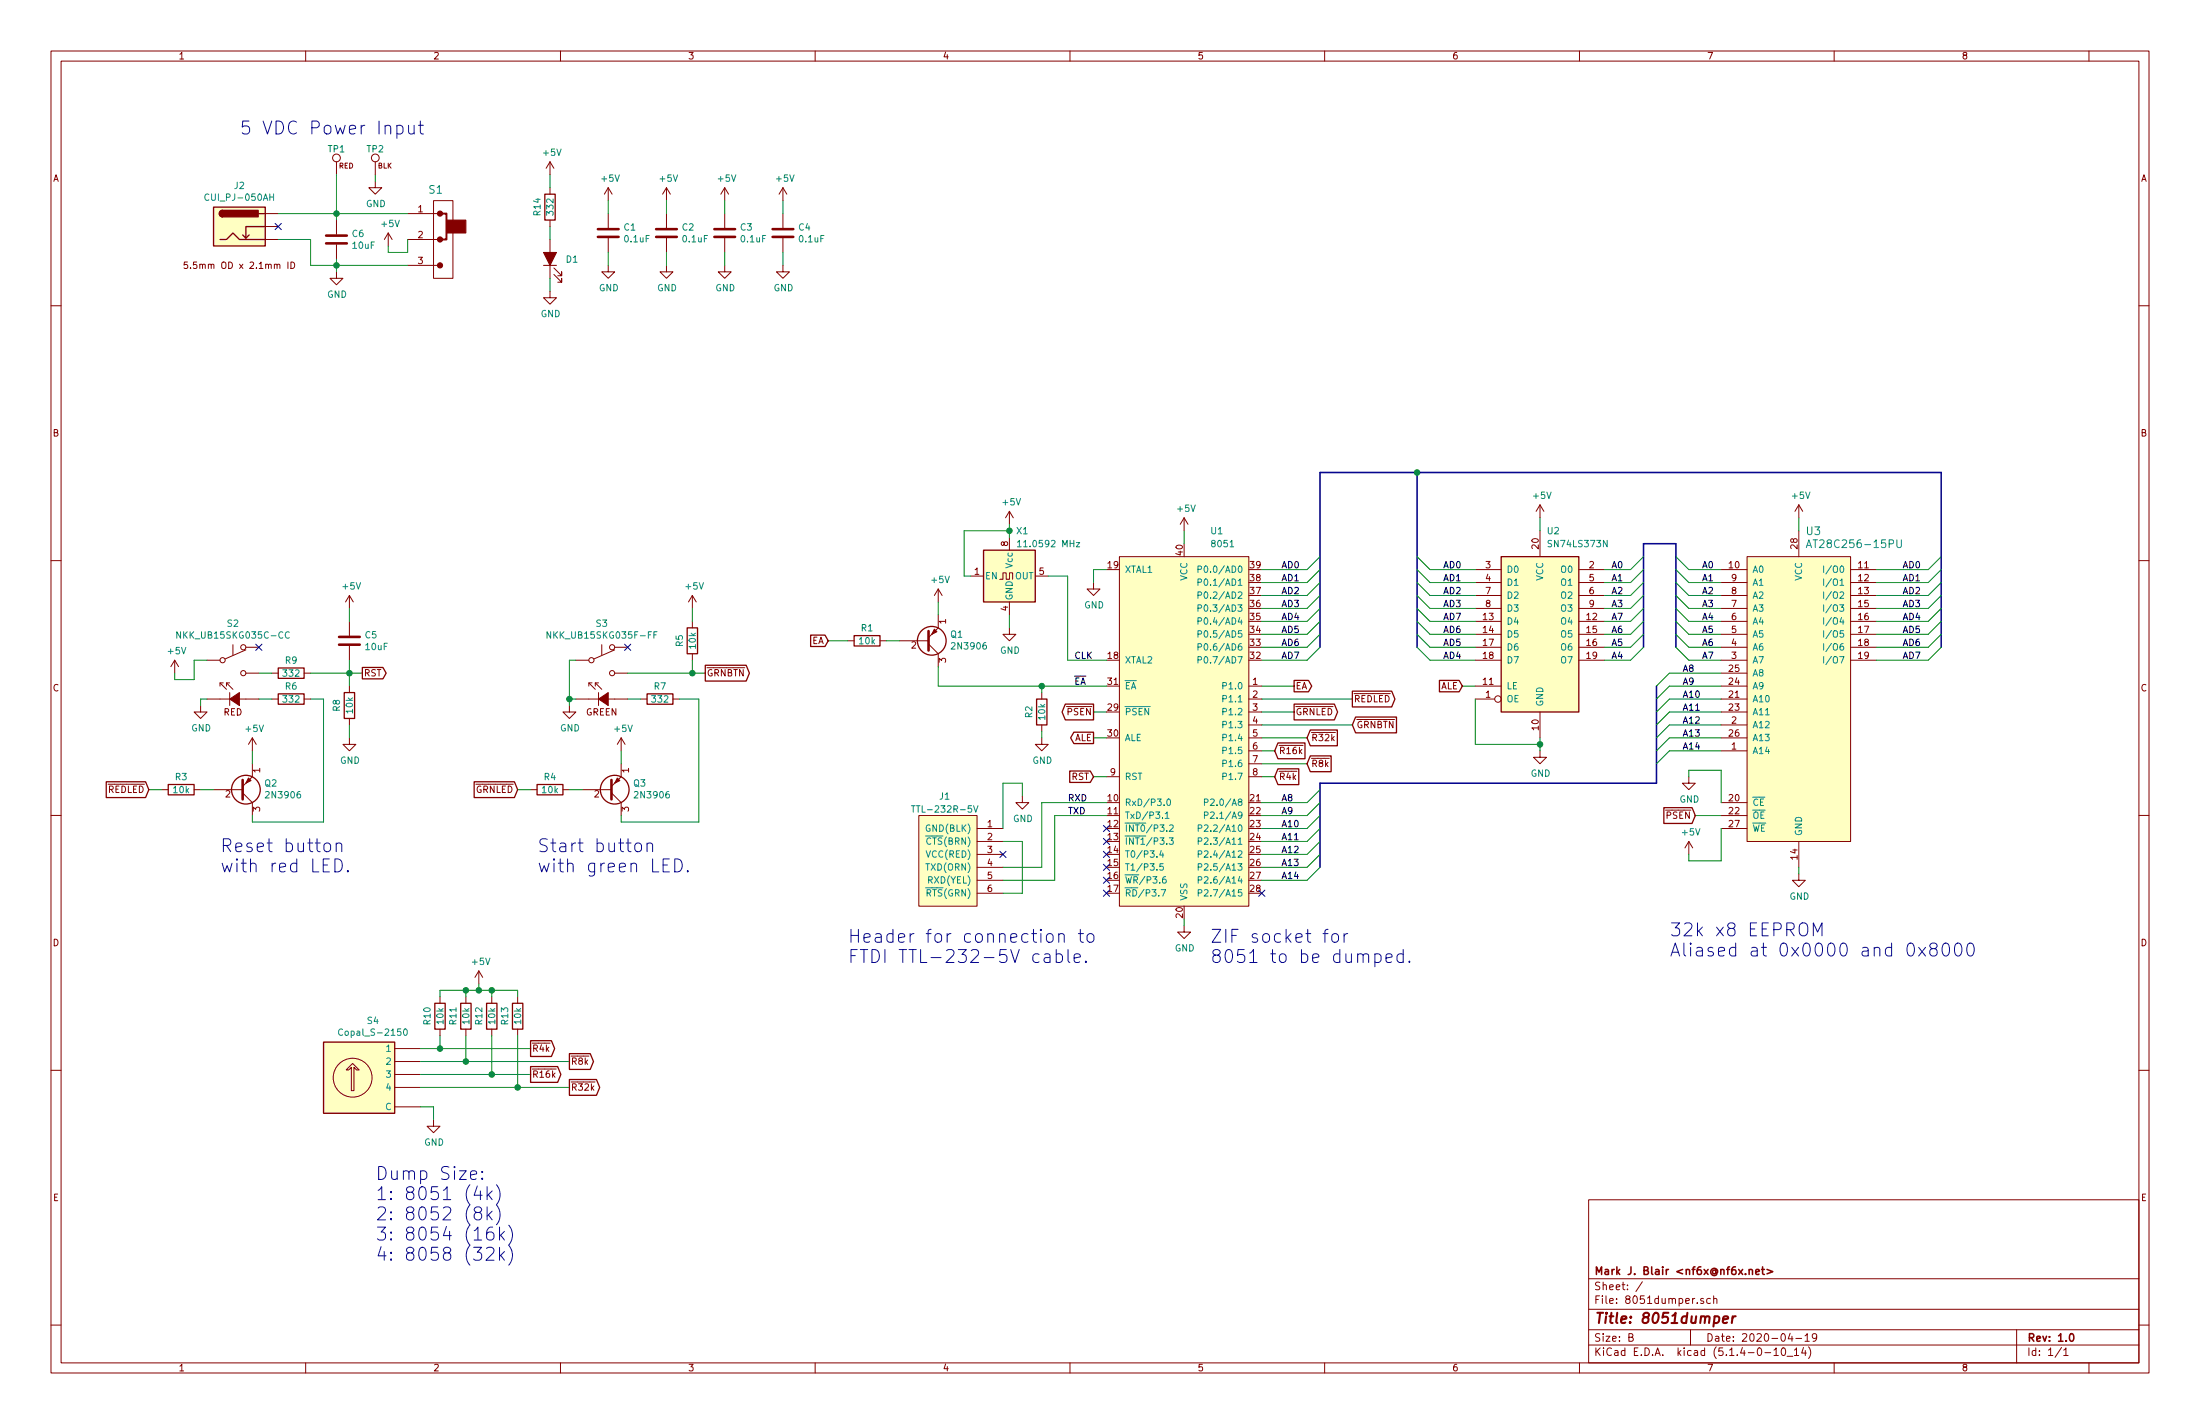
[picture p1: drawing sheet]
EESchema Schematic File Version 4
LIBS:8051dumper-cache
EELAYER 30 0
EELAYER END
$Descr B 17000 11000
encoding utf-8
Sheet 1 1
Title "8051dumper"
Date "2020-04-19"
Rev "1.0"
Comp "Mark J. Blair <nf6x@nf6x.net>"
Comment1 ""
Comment2 ""
Comment3 ""
Comment4 ""
$EndDescr
$Comp
L MCU_8051:8051 U1
U 1 1
P 9150 5650
F 0 "U1" H 9350 7200 50  0000 L CNN
F 1 "8051" H 9350 7100 50  0000 L CNN
F 2 "Package_DIP:DIP-40_W15.24mm_ZIF_Socket_Aries_40-6554-10" H 9200 4250 50  0001 L CNN
F 3 "" H 9750 6000 50  0001 C CNN
F 4 "Aries:40-6554-10" H 9200 4150 50  0001 L CNN "MPN"
F 5 "TBD" H 9200 4050 50  0001 L CNN "IPN"
	1    9150 5650
	1    0    0    -1  
$EndComp
$Comp
L Logic:SN74LS373N U2
U 1 1
P 11900 4900
F 0 "U2" H 11950 5700 50  0000 L CNN
F 1 "SN74LS373N" H 11950 5600 50  0000 L CNN
F 2 "Package_DIP:DIP-20_W7.62mm" H 11950 4250 50  0001 L CNN
F 3 "http://www.ti.com/lit/gpn/sn74LS373" H 11900 4900 50  0001 C CNN
F 4 "TI:SN74LS373N" H 11950 4150 50  0001 L CNN "MPN"
F 5 "TBD" H 11950 4050 50  0001 L CNN "IPN"
	1    11900 4900
	1    0    0    -1  
$EndComp
$Comp
L Oscillator:CXO_DIP8 X1
U 1 1
P 7800 4450
F 0 "X1" H 7850 4800 50  0000 L CNN
F 1 "11.0592 MHz" H 7850 4700 50  0000 L CNN
F 2 "Oscillator:Oscillator_DIP-8" H 8250 4100 50  0001 C CNN
F 3 "http://www.ecsxtal.com/store/pdf/ecs-2200x.pdf" H 7700 4450 50  0001 C CNN
F 4 "ECS:ECS-2200BX-110.5" H 8100 4300 50  0001 C CNN "MPN"
F 5 "TBD" H 8250 4300 50  0001 C CNN "IPN"
	1    7800 4450
	1    0    0    -1  
$EndComp
$Comp
L Memory_EEPROM:AT28C256-15PU U3
U 1 1
P 13300 4400
F 0 "U3" H 13950 4700 60  0000 L CNN
F 1 "AT28C256-15PU" H 13950 4600 60  0000 L CNN
F 2 "Package_DIP:DIP-28_W15.24mm_Socket" H 14000 1850 60  0001 L CNN
F 3 "" H 13300 4400 60  0000 C CNN
F 4 "Microchip:AT28C256-15PU" H 14000 2050 60  0001 L CNN "MPN"
F 5 "TBD" H 14000 1950 60  0001 L CNN "IPN"
	1    13300 4400
	1    0    0    -1  
$EndComp
$Comp
L TestPoint:TestPoint_Mini_Red TP1
U 1 1
P 2600 1350
F 0 "TP1" H 2600 1550 50  0000 C CNN
F 1 "TestPoint_Mini_Red" H 2600 1650 50  0001 C CNN
F 2 "TestPoint:TestPoint_Keystone_5000" H 2650 1700 50  0001 C CNN
F 3 "~" H 2800 1350 50  0001 C CNN
F 4 "TBD" H 2600 1900 50  0001 C CNN "IPN"
F 5 "Keystone:5000" H 2600 1800 50  0001 C CNN "MPN"
	1    2600 1350
	1    0    0    -1  
$EndComp
$Comp
L Switch:NKK_UB15SKG035F-FF S3
U 1 1
P 4650 5100
F 0 "S3" H 4650 5385 50  0000 C CNN
F 1 "NKK_UB15SKG035F-FF" H 4650 5294 50  0000 C CNN
F 2 "Button_Switch_THT:SW_NKK_UB15SKG035F-FF" H 4650 4500 50  0001 C CNN
F 3 "" H 4700 4900 50  0001 C CNN
F 4 "TBD" H 4650 4400 50  0001 C CNN "IPN"
F 5 "NKK:UB15SKG035F-FF" H 4650 4300 50  0001 C CNN "MPN"
	1    4650 5100
	1    0    0    -1  
$EndComp
$Comp
L Connector_Module:TTL-232R J1
U 1 1
P 7300 6400
F 0 "J1" H 7300 6650 50  0000 C CNN
F 1 "TTL-232R-5V" H 7300 6550 50  0000 C CNN
F 2 "Connector_PinHeader_2.54mm:PinHeader_1x6_P2.54mm_Vertical_Unshrouded" H 7300 5750 50  0001 C CNN
F 3 "https://www.ftdichip.com/Support/Documents/DataSheets/Cables/DS_TTL-232R_CABLES.pdf" H 7450 6400 50  0001 C CNN
F 4 "Sullins:PBC06SAAN" H 7300 5650 50  0001 C CNN "MPN"
F 5 "TBD" H 7300 5550 50  0001 C CNN "IPN"
	1    7300 6400
	1    0    0    -1  
$EndComp
$Comp
L Capacitor:C_0.1uF_50V_X7R_radial C1
U 1 1
P 4700 1800
F 0 "C1" H 4815 1846 50  0000 L CNN
F 1 "0.1uF" H 4815 1755 50  0000 L CNN
F 2 "Capacitor_THT:C_Disc_D3.8mm_W2.6mm_P2.50mm" H 4725 1625 50  0001 L CNN
F 3 "http://www.vishay.com/docs/45171/kseries.pdf" H 4700 1800 50  0001 C CNN
F 4 "TBD" H 4725 1550 50  0001 L CNN "IPN"
F 5 "Vishay:K104K10X7RF5UL2" H 4725 1475 50  0001 L CNN "MPN"
	1    4700 1800
	1    0    0    -1  
$EndComp
$Comp
L Resistor:R_10k_1%_0p25W_axial R2
U 1 1
P 8050 5500
F 0 "R2" V 7950 5500 50  0000 C CNN
F 1 "10k" V 8050 5500 50  0000 C CNN
F 2 "Resistor_THT:R_Axial_DIN0207_L6.3mm_D2.5mm_P10.16mm_Horizontal" V 8300 5500 50  0001 C CNN
F 3 "https://www.seielect.com/catalog/sei-rnf_rnmf.pdf" V 8130 5500 50  0001 C CNN
F 4 "TBD" V 8350 5500 50  0001 C CNN "IPN"
F 5 "Stackpole:RNF14FTD10K0" V 8400 5500 50  0001 C CNN "MPN"
	1    8050 5500
	1    0    0    -1  
$EndComp
$Comp
L Resistor:R_332_1%_0p25W_axial R7
U 1 1
P 5100 5400
F 0 "R7" V 5000 5400 50  0000 C CNN
F 1 "332" V 5100 5400 50  0000 C CNN
F 2 "Resistor_THT:R_Axial_DIN0207_L6.3mm_D2.5mm_P10.16mm_Horizontal" V 5350 5400 50  0001 C CNN
F 3 "https://www.seielect.com/catalog/sei-rnf_rnmf.pdf" V 5180 5400 50  0001 C CNN
F 4 "TBD" V 5400 5400 50  0001 C CNN "IPN"
F 5 "Stackpole:RNF14FTD332R" V 5450 5400 50  0001 C CNN "MPN"
	1    5100 5400
	0    1    1    0   
$EndComp
Text Label 9900 4400 0    50   ~ 0
AD0
Text Label 9900 4500 0    50   ~ 0
AD1
Text Label 9900 4600 0    50   ~ 0
AD2
Text Label 9900 4700 0    50   ~ 0
AD3
Text Label 9900 4800 0    50   ~ 0
AD4
Text Label 9900 4900 0    50   ~ 0
AD5
Text Label 9900 5000 0    50   ~ 0
AD6
Text Label 9900 5100 0    50   ~ 0
AD7
Text Label 11150 4400 0    50   ~ 0
AD0
Text Label 11150 4500 0    50   ~ 0
AD1
Text Label 11150 4600 0    50   ~ 0
AD2
Text Label 11150 4700 0    50   ~ 0
AD3
Text Label 11150 5100 0    50   ~ 0
AD4
Text Label 11150 5000 0    50   ~ 0
AD5
Text Label 11150 4900 0    50   ~ 0
AD6
Text Label 11150 4800 0    50   ~ 0
AD7
Text Label 14700 4400 0    50   ~ 0
AD0
Text Label 14700 4500 0    50   ~ 0
AD1
Text Label 14700 4600 0    50   ~ 0
AD2
Text Label 14700 4700 0    50   ~ 0
AD3
Text Label 14700 5100 0    50   ~ 0
AD7
Entry Wire Line
	10100 4400 10200 4300
Wire Wire Line
	9750 5100 10100 5100
Wire Wire Line
	9750 5000 10100 5000
Wire Wire Line
	9750 4900 10100 4900
Wire Wire Line
	9750 4800 10100 4800
Wire Wire Line
	9750 4700 10100 4700
Wire Wire Line
	9750 4600 10100 4600
Wire Wire Line
	9750 4500 10100 4500
Wire Wire Line
	9750 4400 10100 4400
Entry Wire Line
	14900 4400 15000 4300
Wire Wire Line
	14500 4400 14900 4400
Wire Wire Line
	14500 4500 14900 4500
Wire Wire Line
	14500 4600 14900 4600
Wire Wire Line
	14500 4700 14900 4700
Wire Wire Line
	14500 4800 14900 4800
Wire Wire Line
	14500 4900 14900 4900
Wire Wire Line
	14500 5000 14900 5000
Wire Wire Line
	14500 5100 14900 5100
Entry Wire Line
	10950 4300 11050 4400
Entry Wire Line
	10950 4400 11050 4500
Entry Wire Line
	10950 4500 11050 4600
Entry Wire Line
	10950 4600 11050 4700
Entry Wire Line
	10950 4700 11050 4800
Entry Wire Line
	10950 4800 11050 4900
Entry Wire Line
	10950 4900 11050 5000
Entry Wire Line
	10950 5000 11050 5100
Wire Wire Line
	11400 4400 11050 4400
Wire Wire Line
	11400 4500 11050 4500
Wire Wire Line
	11400 4600 11050 4600
Wire Wire Line
	11400 4700 11050 4700
Wire Wire Line
	11400 4800 11050 4800
Wire Wire Line
	11400 4900 11050 4900
Wire Wire Line
	11400 5000 11050 5000
Wire Wire Line
	11400 5100 11050 5100
Text Label 12450 4400 0    50   ~ 0
A0
Text Label 12450 4500 0    50   ~ 0
A1
Text Label 12450 4600 0    50   ~ 0
A2
Text Label 12450 4700 0    50   ~ 0
A3
Text Label 12450 5100 0    50   ~ 0
A4
Text Label 12450 5000 0    50   ~ 0
A5
Text Label 12450 4900 0    50   ~ 0
A6
Text Label 12450 4800 0    50   ~ 0
A7
Text Label 13000 5200 0    50   ~ 0
A8
Text Label 13000 5300 0    50   ~ 0
A9
Text Label 13000 5400 0    50   ~ 0
A10
Text Label 13000 5500 0    50   ~ 0
A11
Text Label 13000 5600 0    50   ~ 0
A12
Text Label 13000 5700 0    50   ~ 0
A13
Text Label 13000 5800 0    50   ~ 0
A14
Text Label 9900 6200 0    50   ~ 0
A8
Text Label 9900 6300 0    50   ~ 0
A9
Text Label 9900 6400 0    50   ~ 0
A10
Text Label 9900 6500 0    50   ~ 0
A11
Text Label 9900 6600 0    50   ~ 0
A12
Text Label 9900 6700 0    50   ~ 0
A13
Text Label 9900 6800 0    50   ~ 0
A14
Entry Wire Line
	10100 6200 10200 6100
Entry Wire Line
	12900 5200 12800 5300
Entry Wire Line
	12800 5400 12900 5300
Entry Wire Line
	12900 5400 12800 5500
Entry Wire Line
	12800 5600 12900 5500
Entry Wire Line
	12900 5600 12800 5700
Entry Wire Line
	12800 5800 12900 5700
Entry Wire Line
	12900 5800 12800 5900
Entry Wire Line
	10100 4500 10200 4400
Entry Wire Line
	10100 4600 10200 4500
Entry Wire Line
	10100 4700 10200 4600
Entry Wire Line
	10100 4800 10200 4700
Entry Wire Line
	10100 4900 10200 4800
Entry Wire Line
	10100 5000 10200 4900
Entry Wire Line
	10100 5100 10200 5000
Entry Wire Line
	14900 4500 15000 4400
Entry Wire Line
	14900 4600 15000 4500
Entry Wire Line
	14900 4700 15000 4600
Entry Wire Line
	14900 4800 15000 4700
Entry Wire Line
	14900 4900 15000 4800
Entry Wire Line
	14900 5000 15000 4900
Entry Wire Line
	14900 5100 15000 5000
Wire Wire Line
	13300 5200 12900 5200
Wire Wire Line
	13300 5300 12900 5300
Wire Wire Line
	13300 5400 12900 5400
Wire Wire Line
	13300 5500 12900 5500
Wire Wire Line
	13300 5600 12900 5600
Wire Wire Line
	13300 5700 12900 5700
Wire Wire Line
	13300 5800 12900 5800
Wire Wire Line
	9750 6200 10100 6200
Wire Wire Line
	9750 6300 10100 6300
Wire Wire Line
	9750 6400 10100 6400
Wire Wire Line
	9750 6500 10100 6500
Wire Wire Line
	9750 6600 10100 6600
Wire Wire Line
	9750 6700 10100 6700
Wire Wire Line
	9750 6800 10100 6800
Entry Wire Line
	10100 6300 10200 6200
Entry Wire Line
	10100 6400 10200 6300
Entry Wire Line
	10100 6500 10200 6400
Entry Wire Line
	10100 6600 10200 6500
Entry Wire Line
	10100 6700 10200 6600
Entry Wire Line
	10100 6800 10200 6700
$Comp
L power:GND #PWR010
U 1 1
P 11900 5800
F 0 "#PWR010" H 11900 5550 50  0001 C CNN
F 1 "GND" H 11905 5627 50  0000 C CNN
F 2 "" H 11900 5800 50  0001 C CNN
F 3 "" H 11900 5800 50  0001 C CNN
	1    11900 5800
	1    0    0    -1  
$EndComp
$Comp
L power:GND #PWR014
U 1 1
P 9150 7150
F 0 "#PWR014" H 9150 6900 50  0001 C CNN
F 1 "GND" H 9155 6977 50  0000 C CNN
F 2 "" H 9150 7150 50  0001 C CNN
F 3 "" H 9150 7150 50  0001 C CNN
	1    9150 7150
	1    0    0    -1  
$EndComp
Wire Wire Line
	9150 7150 9150 7100
$Comp
L power:GND #PWR013
U 1 1
P 13900 6750
F 0 "#PWR013" H 13900 6500 50  0001 C CNN
F 1 "GND" H 13905 6577 50  0000 C CNN
F 2 "" H 13900 6750 50  0001 C CNN
F 3 "" H 13900 6750 50  0001 C CNN
	1    13900 6750
	1    0    0    -1  
$EndComp
Wire Wire Line
	13900 6750 13900 6700
Wire Wire Line
	7750 6700 8050 6700
Wire Wire Line
	8050 6700 8050 6200
Wire Wire Line
	8050 6200 8550 6200
Wire Wire Line
	7750 6800 8150 6800
Wire Wire Line
	8150 6800 8150 6300
Wire Wire Line
	8150 6300 8550 6300
$Comp
L power:GND #PWR011
U 1 1
P 7900 6150
F 0 "#PWR011" H 7900 5900 50  0001 C CNN
F 1 "GND" H 7905 5977 50  0000 C CNN
F 2 "" H 7900 6150 50  0001 C CNN
F 3 "" H 7900 6150 50  0001 C CNN
	1    7900 6150
	1    0    0    -1  
$EndComp
Wire Wire Line
	7750 6400 7750 6050
Wire Wire Line
	7750 6050 7900 6050
Wire Wire Line
	7900 6050 7900 6150
Wire Wire Line
	7750 6900 7900 6900
Wire Wire Line
	7900 6900 7900 6500
Wire Wire Line
	7900 6500 7750 6500
NoConn ~ 7750 6600
Wire Wire Line
	11900 5700 11900 5750
Wire Wire Line
	11900 5750 11400 5750
Wire Wire Line
	11400 5750 11400 5400
Connection ~ 11900 5750
Wire Wire Line
	11900 5750 11900 5800
Wire Bus Line
	10200 6050 12800 6050
Text GLabel 8450 5500 0    50   Output ~ 0
~PSEN
Text GLabel 8450 5700 0    50   Output ~ 0
ALE
Wire Wire Line
	8450 5700 8550 5700
Wire Wire Line
	8550 5500 8450 5500
Text GLabel 13100 6300 0    50   Input ~ 0
~PSEN
Text GLabel 11300 5300 0    50   Input ~ 0
ALE
Wire Wire Line
	11300 5300 11400 5300
Wire Wire Line
	11900 4000 11900 4100
$Comp
L power:+5V #PWR03
U 1 1
P 11900 4000
F 0 "#PWR03" H 11900 3850 50  0001 C CNN
F 1 "+5V" H 11915 4173 50  0000 C CNN
F 2 "" H 11900 4000 50  0001 C CNN
F 3 "" H 11900 4000 50  0001 C CNN
	1    11900 4000
	1    0    0    -1  
$EndComp
Wire Wire Line
	13900 4000 13900 4100
$Comp
L power:+5V #PWR04
U 1 1
P 13900 4000
F 0 "#PWR04" H 13900 3850 50  0001 C CNN
F 1 "+5V" H 13915 4173 50  0000 C CNN
F 2 "" H 13900 4000 50  0001 C CNN
F 3 "" H 13900 4000 50  0001 C CNN
	1    13900 4000
	1    0    0    -1  
$EndComp
Wire Wire Line
	9150 4100 9150 4200
$Comp
L power:+5V #PWR06
U 1 1
P 9150 4100
F 0 "#PWR06" H 9150 3950 50  0001 C CNN
F 1 "+5V" H 9165 4273 50  0000 C CNN
F 2 "" H 9150 4100 50  0001 C CNN
F 3 "" H 9150 4100 50  0001 C CNN
	1    9150 4100
	1    0    0    -1  
$EndComp
$Comp
L power:+5V #PWR01
U 1 1
P 3000 1900
F 0 "#PWR01" H 3000 1750 50  0001 C CNN
F 1 "+5V" H 3015 2073 50  0000 C CNN
F 2 "" H 3000 1900 50  0001 C CNN
F 3 "" H 3000 1900 50  0001 C CNN
	1    3000 1900
	1    0    0    -1  
$EndComp
$Comp
L power:GND #PWR02
U 1 1
P 2600 2100
F 0 "#PWR02" H 2600 1850 50  0001 C CNN
F 1 "GND" H 2605 1927 50  0000 C CNN
F 2 "" H 2600 2100 50  0001 C CNN
F 3 "" H 2600 2100 50  0001 C CNN
	1    2600 2100
	1    0    0    -1  
$EndComp
$Comp
L power:+5V #PWR012
U 1 1
P 13050 6600
F 0 "#PWR012" H 13050 6450 50  0001 C CNN
F 1 "+5V" H 13065 6773 50  0000 C CNN
F 2 "" H 13050 6600 50  0001 C CNN
F 3 "" H 13050 6600 50  0001 C CNN
	1    13050 6600
	1    0    0    -1  
$EndComp
Wire Wire Line
	13050 6600 13050 6650
Wire Wire Line
	13050 6650 13300 6650
Wire Wire Line
	13300 6650 13300 6400
Wire Bus Line
	15000 3650 10950 3650
Connection ~ 10950 3650
Wire Bus Line
	10950 3650 10200 3650
Wire Wire Line
	8050 5350 8050 5300
Wire Wire Line
	8050 5300 8550 5300
$Comp
L power:GND #PWR09
U 1 1
P 8050 5700
F 0 "#PWR09" H 8050 5450 50  0001 C CNN
F 1 "GND" H 8055 5527 50  0000 C CNN
F 2 "" H 8050 5700 50  0001 C CNN
F 3 "" H 8050 5700 50  0001 C CNN
	1    8050 5700
	1    0    0    -1  
$EndComp
Wire Wire Line
	8050 5700 8050 5650
Connection ~ 8050 5300
Text Label 8300 5300 0    50   ~ 0
~EA
$Comp
L power:+5V #PWR017
U 1 1
P 4700 1550
F 0 "#PWR017" H 4700 1400 50  0001 C CNN
F 1 "+5V" H 4715 1723 50  0000 C CNN
F 2 "" H 4700 1550 50  0001 C CNN
F 3 "" H 4700 1550 50  0001 C CNN
	1    4700 1550
	1    0    0    -1  
$EndComp
$Comp
L power:GND #PWR023
U 1 1
P 4700 2050
F 0 "#PWR023" H 4700 1800 50  0001 C CNN
F 1 "GND" H 4705 1877 50  0000 C CNN
F 2 "" H 4700 2050 50  0001 C CNN
F 3 "" H 4700 2050 50  0001 C CNN
	1    4700 2050
	1    0    0    -1  
$EndComp
Wire Wire Line
	4700 2050 4700 1950
Wire Wire Line
	4700 1650 4700 1550
$Comp
L power:+5V #PWR018
U 1 1
P 5150 1550
F 0 "#PWR018" H 5150 1400 50  0001 C CNN
F 1 "+5V" H 5165 1723 50  0000 C CNN
F 2 "" H 5150 1550 50  0001 C CNN
F 3 "" H 5150 1550 50  0001 C CNN
	1    5150 1550
	1    0    0    -1  
$EndComp
$Comp
L power:GND #PWR024
U 1 1
P 5150 2050
F 0 "#PWR024" H 5150 1800 50  0001 C CNN
F 1 "GND" H 5155 1877 50  0000 C CNN
F 2 "" H 5150 2050 50  0001 C CNN
F 3 "" H 5150 2050 50  0001 C CNN
	1    5150 2050
	1    0    0    -1  
$EndComp
Wire Wire Line
	5150 2050 5150 1950
Wire Wire Line
	5150 1650 5150 1550
$Comp
L power:+5V #PWR019
U 1 1
P 5600 1550
F 0 "#PWR019" H 5600 1400 50  0001 C CNN
F 1 "+5V" H 5615 1723 50  0000 C CNN
F 2 "" H 5600 1550 50  0001 C CNN
F 3 "" H 5600 1550 50  0001 C CNN
	1    5600 1550
	1    0    0    -1  
$EndComp
$Comp
L power:GND #PWR025
U 1 1
P 5600 2050
F 0 "#PWR025" H 5600 1800 50  0001 C CNN
F 1 "GND" H 5605 1877 50  0000 C CNN
F 2 "" H 5600 2050 50  0001 C CNN
F 3 "" H 5600 2050 50  0001 C CNN
	1    5600 2050
	1    0    0    -1  
$EndComp
Wire Wire Line
	5600 2050 5600 1950
Wire Wire Line
	5600 1650 5600 1550
$Comp
L power:+5V #PWR020
U 1 1
P 6050 1550
F 0 "#PWR020" H 6050 1400 50  0001 C CNN
F 1 "+5V" H 6065 1723 50  0000 C CNN
F 2 "" H 6050 1550 50  0001 C CNN
F 3 "" H 6050 1550 50  0001 C CNN
	1    6050 1550
	1    0    0    -1  
$EndComp
$Comp
L power:GND #PWR026
U 1 1
P 6050 2050
F 0 "#PWR026" H 6050 1800 50  0001 C CNN
F 1 "GND" H 6055 1877 50  0000 C CNN
F 2 "" H 6050 2050 50  0001 C CNN
F 3 "" H 6050 2050 50  0001 C CNN
	1    6050 2050
	1    0    0    -1  
$EndComp
Wire Wire Line
	6050 2050 6050 1950
Wire Wire Line
	6050 1650 6050 1550
$Comp
L power:+5V #PWR05
U 1 1
P 7800 4050
F 0 "#PWR05" H 7800 3900 50  0001 C CNN
F 1 "+5V" H 7815 4223 50  0000 C CNN
F 2 "" H 7800 4050 50  0001 C CNN
F 3 "" H 7800 4050 50  0001 C CNN
	1    7800 4050
	1    0    0    -1  
$EndComp
Wire Wire Line
	7500 4450 7450 4450
Wire Wire Line
	7450 4450 7450 4100
Wire Wire Line
	7450 4100 7800 4100
Wire Wire Line
	7800 4100 7800 4050
Wire Wire Line
	7800 4150 7800 4100
Connection ~ 7800 4100
$Comp
L power:GND #PWR08
U 1 1
P 7800 4850
F 0 "#PWR08" H 7800 4600 50  0001 C CNN
F 1 "GND" H 7805 4677 50  0000 C CNN
F 2 "" H 7800 4850 50  0001 C CNN
F 3 "" H 7800 4850 50  0001 C CNN
	1    7800 4850
	1    0    0    -1  
$EndComp
Wire Wire Line
	7800 4850 7800 4750
Wire Wire Line
	8100 4450 8250 4450
Wire Wire Line
	8250 4450 8250 5100
Wire Wire Line
	8250 5100 8550 5100
Text Label 8300 5100 0    50   ~ 0
CLK
Wire Wire Line
	4950 5400 4850 5400
Text GLabel 10450 5400 2    50   Output ~ 0
~REDLED
Text GLabel 10000 5500 2    50   Output ~ 0
~GRNLED
$Comp
L Transistor:Q_PNP_2N3906 Q1
U 1 1
P 7150 4950
F 0 "Q1" H 7340 4904 50  0000 L CNN
F 1 "2N3906" H 7340 4995 50  0000 L CNN
F 2 "Package_TO_SOT_THT:TO-92_Inline_Wide" H 7350 4800 50  0001 L CNN
F 3 "https://www.onsemi.com/pub/Collateral/PZT3906-D.PDF" H 7350 5000 50  0001 C CNN
F 4 "TBD" H 7350 4700 50  0001 L CNN "IPN"
F 5 "ON Semiconductor:2N3906TF" H 7350 4600 50  0001 L CNN "MPN"
	1    7150 4950
	1    0    0    1   
$EndComp
Wire Wire Line
	7250 5150 7250 5300
Wire Wire Line
	7250 5300 8050 5300
$Comp
L Resistor:R_10k_1%_0p25W_axial R1
U 1 1
P 6700 4950
F 0 "R1" V 6600 4950 50  0000 C CNN
F 1 "10k" V 6700 4950 50  0000 C CNN
F 2 "Resistor_THT:R_Axial_DIN0207_L6.3mm_D2.5mm_P10.16mm_Horizontal" V 6950 4950 50  0001 C CNN
F 3 "https://www.seielect.com/catalog/sei-rnf_rnmf.pdf" V 6780 4950 50  0001 C CNN
F 4 "TBD" V 7000 4950 50  0001 C CNN "IPN"
F 5 "Stackpole:RNF14FTD10K0" V 7050 4950 50  0001 C CNN "MPN"
	1    6700 4950
	0    1    1    0   
$EndComp
Wire Wire Line
	6850 4950 6950 4950
Text GLabel 6400 4950 0    50   Input ~ 0
EA
Wire Wire Line
	6400 4950 6550 4950
Text GLabel 10000 5300 2    50   Output ~ 0
EA
Wire Wire Line
	10000 5300 9750 5300
Wire Wire Line
	10000 5500 9750 5500
Wire Wire Line
	9750 5400 10450 5400
Text GLabel 2800 5200 2    50   Output ~ 0
RST
Text GLabel 8450 6000 0    50   Input ~ 0
RST
Wire Wire Line
	8450 6000 8550 6000
$Comp
L power:GND #PWR07
U 1 1
P 8450 4500
F 0 "#PWR07" H 8450 4250 50  0001 C CNN
F 1 "GND" H 8455 4327 50  0000 C CNN
F 2 "" H 8450 4500 50  0001 C CNN
F 3 "" H 8450 4500 50  0001 C CNN
	1    8450 4500
	1    0    0    -1  
$EndComp
Wire Wire Line
	8450 4500 8450 4400
Wire Wire Line
	8450 4400 8550 4400
$Comp
L Transistor:Q_PNP_2N3906 Q3
U 1 1
P 4700 6100
F 0 "Q3" H 4890 6054 50  0000 L CNN
F 1 "2N3906" H 4890 6145 50  0000 L CNN
F 2 "Package_TO_SOT_THT:TO-92_Inline_Wide" H 4900 5950 50  0001 L CNN
F 3 "https://www.onsemi.com/pub/Collateral/PZT3906-D.PDF" H 4900 6150 50  0001 C CNN
F 4 "TBD" H 4900 5850 50  0001 L CNN "IPN"
F 5 "ON Semiconductor:2N3906TF" H 4900 5750 50  0001 L CNN "MPN"
	1    4700 6100
	1    0    0    1   
$EndComp
$Comp
L Resistor:R_10k_1%_0p25W_axial R4
U 1 1
P 4250 6100
F 0 "R4" V 4150 6100 50  0000 C CNN
F 1 "10k" V 4250 6100 50  0000 C CNN
F 2 "Resistor_THT:R_Axial_DIN0207_L6.3mm_D2.5mm_P10.16mm_Horizontal" V 4500 6100 50  0001 C CNN
F 3 "https://www.seielect.com/catalog/sei-rnf_rnmf.pdf" V 4330 6100 50  0001 C CNN
F 4 "TBD" V 4550 6100 50  0001 C CNN "IPN"
F 5 "Stackpole:RNF14FTD10K0" V 4600 6100 50  0001 C CNN "MPN"
	1    4250 6100
	0    1    1    0   
$EndComp
Text GLabel 4000 6100 0    50   Input ~ 0
~GRNLED
Wire Wire Line
	4000 6100 4100 6100
Wire Wire Line
	4400 6100 4500 6100
$Comp
L power:+5V #PWR016
U 1 1
P 4800 5800
F 0 "#PWR016" H 4800 5650 50  0001 C CNN
F 1 "+5V" H 4815 5973 50  0000 C CNN
F 2 "" H 4800 5800 50  0001 C CNN
F 3 "" H 4800 5800 50  0001 C CNN
	1    4800 5800
	1    0    0    -1  
$EndComp
Wire Wire Line
	4800 5800 4800 5900
$Comp
L power:GND #PWR029
U 1 1
P 4400 5450
F 0 "#PWR029" H 4400 5200 50  0001 C CNN
F 1 "GND" H 4405 5277 50  0000 C CNN
F 2 "" H 4400 5450 50  0001 C CNN
F 3 "" H 4400 5450 50  0001 C CNN
	1    4400 5450
	1    0    0    -1  
$EndComp
Wire Wire Line
	4400 5450 4400 5400
Wire Wire Line
	4400 5400 4450 5400
$Comp
L Resistor:R_332_1%_0p25W_axial R6
U 1 1
P 2250 5400
F 0 "R6" V 2150 5400 50  0000 C CNN
F 1 "332" V 2250 5400 50  0000 C CNN
F 2 "Resistor_THT:R_Axial_DIN0207_L6.3mm_D2.5mm_P10.16mm_Horizontal" V 2500 5400 50  0001 C CNN
F 3 "https://www.seielect.com/catalog/sei-rnf_rnmf.pdf" V 2330 5400 50  0001 C CNN
F 4 "TBD" V 2550 5400 50  0001 C CNN "IPN"
F 5 "Stackpole:RNF14FTD332R" V 2600 5400 50  0001 C CNN "MPN"
	1    2250 5400
	0    1    1    0   
$EndComp
Wire Wire Line
	2100 5400 2000 5400
$Comp
L Transistor:Q_PNP_2N3906 Q2
U 1 1
P 1850 6100
F 0 "Q2" H 2040 6054 50  0000 L CNN
F 1 "2N3906" H 2040 6145 50  0000 L CNN
F 2 "Package_TO_SOT_THT:TO-92_Inline_Wide" H 2050 5950 50  0001 L CNN
F 3 "https://www.onsemi.com/pub/Collateral/PZT3906-D.PDF" H 2050 6150 50  0001 C CNN
F 4 "TBD" H 2050 5850 50  0001 L CNN "IPN"
F 5 "ON Semiconductor:2N3906TF" H 2050 5750 50  0001 L CNN "MPN"
	1    1850 6100
	1    0    0    1   
$EndComp
$Comp
L Resistor:R_10k_1%_0p25W_axial R3
U 1 1
P 1400 6100
F 0 "R3" V 1300 6100 50  0000 C CNN
F 1 "10k" V 1400 6100 50  0000 C CNN
F 2 "Resistor_THT:R_Axial_DIN0207_L6.3mm_D2.5mm_P10.16mm_Horizontal" V 1650 6100 50  0001 C CNN
F 3 "https://www.seielect.com/catalog/sei-rnf_rnmf.pdf" V 1480 6100 50  0001 C CNN
F 4 "TBD" V 1700 6100 50  0001 C CNN "IPN"
F 5 "Stackpole:RNF14FTD10K0" V 1750 6100 50  0001 C CNN "MPN"
	1    1400 6100
	0    1    1    0   
$EndComp
Text GLabel 1150 6100 0    50   Input ~ 0
~REDLED
Wire Wire Line
	1150 6100 1250 6100
Wire Wire Line
	1550 6100 1650 6100
$Comp
L power:+5V #PWR015
U 1 1
P 1950 5800
F 0 "#PWR015" H 1950 5650 50  0001 C CNN
F 1 "+5V" H 1965 5973 50  0000 C CNN
F 2 "" H 1950 5800 50  0001 C CNN
F 3 "" H 1950 5800 50  0001 C CNN
	1    1950 5800
	1    0    0    -1  
$EndComp
Wire Wire Line
	1950 5800 1950 5900
$Comp
L power:GND #PWR028
U 1 1
P 1550 5450
F 0 "#PWR028" H 1550 5200 50  0001 C CNN
F 1 "GND" H 1555 5277 50  0000 C CNN
F 2 "" H 1550 5450 50  0001 C CNN
F 3 "" H 1550 5450 50  0001 C CNN
	1    1550 5450
	1    0    0    -1  
$EndComp
Wire Wire Line
	1550 5450 1550 5400
Wire Wire Line
	1550 5400 1600 5400
$Comp
L Switch:NKK_UB15SKG035C-CC S2
U 1 1
P 1800 5100
F 0 "S2" H 1800 5385 50  0000 C CNN
F 1 "NKK_UB15SKG035C-CC" H 1800 5294 50  0000 C CNN
F 2 "Button_Switch_THT:SW_NKK_UB15SKG035C-CC" H 1800 4500 50  0001 C CNN
F 3 "" H 1850 4900 50  0001 C CNN
F 4 "TBD" H 1800 4400 50  0001 C CNN "IPN"
F 5 "NKK:UB15SKG035C-CC" H 1800 4300 50  0001 C CNN "MPN"
	1    1800 5100
	1    0    0    -1  
$EndComp
$Comp
L Capacitor:C_10uF_10V_X7R_radial C5
U 1 1
P 2700 4950
F 0 "C5" H 2815 4996 50  0000 L CNN
F 1 "10uF" H 2815 4905 50  0000 L CNN
F 2 "Capacitor_THT:C_Disc_D5.1mm_W3.2mm_P5.00mm" H 2725 4775 50  0001 L CNN
F 3 "https://product.tdk.com/info/en/catalog/datasheets/leadmlcc_halogenfree_fg_en.pdf" H 2700 4950 50  0001 C CNN
F 4 "TBD" H 2725 4700 50  0001 L CNN "IPN"
F 5 "TDK:FG24X7R1A106KRT06" H 2725 4625 50  0001 L CNN "MPN"
	1    2700 4950
	1    0    0    -1  
$EndComp
$Comp
L Capacitor:C_0.1uF_50V_X7R_radial C2
U 1 1
P 5150 1800
F 0 "C2" H 5265 1846 50  0000 L CNN
F 1 "0.1uF" H 5265 1755 50  0000 L CNN
F 2 "Capacitor_THT:C_Disc_D3.8mm_W2.6mm_P2.50mm" H 5175 1625 50  0001 L CNN
F 3 "http://www.vishay.com/docs/45171/kseries.pdf" H 5150 1800 50  0001 C CNN
F 4 "TBD" H 5175 1550 50  0001 L CNN "IPN"
F 5 "Vishay:K104K10X7RF5UL2" H 5175 1475 50  0001 L CNN "MPN"
	1    5150 1800
	1    0    0    -1  
$EndComp
$Comp
L Capacitor:C_0.1uF_50V_X7R_radial C3
U 1 1
P 5600 1800
F 0 "C3" H 5715 1846 50  0000 L CNN
F 1 "0.1uF" H 5715 1755 50  0000 L CNN
F 2 "Capacitor_THT:C_Disc_D3.8mm_W2.6mm_P2.50mm" H 5625 1625 50  0001 L CNN
F 3 "http://www.vishay.com/docs/45171/kseries.pdf" H 5600 1800 50  0001 C CNN
F 4 "TBD" H 5625 1550 50  0001 L CNN "IPN"
F 5 "Vishay:K104K10X7RF5UL2" H 5625 1475 50  0001 L CNN "MPN"
	1    5600 1800
	1    0    0    -1  
$EndComp
$Comp
L Capacitor:C_0.1uF_50V_X7R_radial C4
U 1 1
P 6050 1800
F 0 "C4" H 6165 1846 50  0000 L CNN
F 1 "0.1uF" H 6165 1755 50  0000 L CNN
F 2 "Capacitor_THT:C_Disc_D3.8mm_W2.6mm_P2.50mm" H 6075 1625 50  0001 L CNN
F 3 "http://www.vishay.com/docs/45171/kseries.pdf" H 6050 1800 50  0001 C CNN
F 4 "TBD" H 6075 1550 50  0001 L CNN "IPN"
F 5 "Vishay:K104K10X7RF5UL2" H 6075 1475 50  0001 L CNN "MPN"
	1    6050 1800
	1    0    0    -1  
$EndComp
$Comp
L Resistor:R_10k_1%_0p25W_axial R8
U 1 1
P 2700 5450
F 0 "R8" V 2600 5450 50  0000 C CNN
F 1 "10k" V 2700 5450 50  0000 C CNN
F 2 "Resistor_THT:R_Axial_DIN0207_L6.3mm_D2.5mm_P10.16mm_Horizontal" V 2950 5450 50  0001 C CNN
F 3 "https://www.seielect.com/catalog/sei-rnf_rnmf.pdf" V 2780 5450 50  0001 C CNN
F 4 "TBD" V 3000 5450 50  0001 C CNN "IPN"
F 5 "Stackpole:RNF14FTD10K0" V 3050 5450 50  0001 C CNN "MPN"
	1    2700 5450
	1    0    0    -1  
$EndComp
$Comp
L power:+5V #PWR021
U 1 1
P 2700 4700
F 0 "#PWR021" H 2700 4550 50  0001 C CNN
F 1 "+5V" H 2715 4873 50  0000 C CNN
F 2 "" H 2700 4700 50  0001 C CNN
F 3 "" H 2700 4700 50  0001 C CNN
	1    2700 4700
	1    0    0    -1  
$EndComp
$Comp
L power:GND #PWR030
U 1 1
P 2700 5700
F 0 "#PWR030" H 2700 5450 50  0001 C CNN
F 1 "GND" H 2705 5527 50  0000 C CNN
F 2 "" H 2700 5700 50  0001 C CNN
F 3 "" H 2700 5700 50  0001 C CNN
	1    2700 5700
	1    0    0    -1  
$EndComp
Wire Wire Line
	2700 5700 2700 5600
Wire Wire Line
	2700 5100 2700 5200
Wire Wire Line
	2800 5200 2700 5200
Connection ~ 2700 5200
Wire Wire Line
	2700 5200 2700 5300
Wire Wire Line
	2700 4800 2700 4700
$Comp
L power:+5V #PWR027
U 1 1
P 1350 5200
F 0 "#PWR027" H 1350 5050 50  0001 C CNN
F 1 "+5V" H 1365 5373 50  0000 C CNN
F 2 "" H 1350 5200 50  0001 C CNN
F 3 "" H 1350 5200 50  0001 C CNN
	1    1350 5200
	1    0    0    -1  
$EndComp
Wire Wire Line
	1350 5200 1350 5250
Wire Wire Line
	1350 5250 1500 5250
Wire Wire Line
	1500 5250 1500 5100
Wire Wire Line
	1500 5100 1600 5100
Wire Wire Line
	4450 5100 4400 5100
Wire Wire Line
	4400 5100 4400 5400
Connection ~ 4400 5400
$Comp
L Resistor:R_10k_1%_0p25W_axial R5
U 1 1
P 5350 4950
F 0 "R5" V 5250 4950 50  0000 C CNN
F 1 "10k" V 5350 4950 50  0000 C CNN
F 2 "Resistor_THT:R_Axial_DIN0207_L6.3mm_D2.5mm_P10.16mm_Horizontal" V 5600 4950 50  0001 C CNN
F 3 "https://www.seielect.com/catalog/sei-rnf_rnmf.pdf" V 5430 4950 50  0001 C CNN
F 4 "TBD" V 5650 4950 50  0001 C CNN "IPN"
F 5 "Stackpole:RNF14FTD10K0" V 5700 4950 50  0001 C CNN "MPN"
	1    5350 4950
	1    0    0    -1  
$EndComp
$Comp
L power:+5V #PWR022
U 1 1
P 5350 4700
F 0 "#PWR022" H 5350 4550 50  0001 C CNN
F 1 "+5V" H 5365 4873 50  0000 C CNN
F 2 "" H 5350 4700 50  0001 C CNN
F 3 "" H 5350 4700 50  0001 C CNN
	1    5350 4700
	1    0    0    -1  
$EndComp
Wire Wire Line
	5350 4700 5350 4800
Wire Wire Line
	5350 5200 5350 5100
Text GLabel 5450 5200 2    50   Output ~ 0
~GRNBTN
Wire Wire Line
	5450 5200 5350 5200
Text GLabel 10450 5600 2    50   Input ~ 0
~GRNBTN
Wire Wire Line
	10450 5600 9750 5600
Text Notes 6550 7450 0    100  ~ 0
Header for connection to\nFTDI TTL-232-5V cable.
Text Notes 1700 6750 0    100  ~ 0
Reset button\nwith red LED.
Text Notes 4150 6750 0    100  ~ 0
Start button\nwith green LED.
Text Notes 9350 7450 0    100  ~ 0
ZIF socket for\n8051 to be dumped.
Text Label 8250 6200 0    50   ~ 0
RXD
Text Label 8250 6300 0    50   ~ 0
TXD
NoConn ~ 9750 6900
NoConn ~ 8550 6900
NoConn ~ 8550 6800
NoConn ~ 8550 6700
NoConn ~ 8550 6600
NoConn ~ 8550 6500
NoConn ~ 8550 6400
NoConn ~ 2000 5000
NoConn ~ 4850 5000
NoConn ~ 2150 1750
Text Notes 1850 1050 0    100  ~ 0
5 VDC Power Input
Text Label 14700 5000 0    50   ~ 0
AD6
Text Label 14700 4900 0    50   ~ 0
AD5
Text Label 14700 4800 0    50   ~ 0
AD4
Text Label 13150 4400 0    50   ~ 0
A0
Text Label 13150 4500 0    50   ~ 0
A1
Text Label 13150 4600 0    50   ~ 0
A2
Text Label 13150 4700 0    50   ~ 0
A3
Text Label 13150 4800 0    50   ~ 0
A4
Text Label 13150 4900 0    50   ~ 0
A5
Text Label 13150 5000 0    50   ~ 0
A6
Text Label 13150 5100 0    50   ~ 0
A7
Entry Wire Line
	12600 4400 12700 4300
Entry Wire Line
	12600 4500 12700 4400
Entry Wire Line
	12600 4600 12700 4500
Entry Wire Line
	12600 4700 12700 4600
Entry Wire Line
	12600 4800 12700 4700
Entry Wire Line
	12600 4900 12700 4800
Entry Wire Line
	12600 5000 12700 4900
Entry Wire Line
	12600 5100 12700 5000
Entry Wire Line
	12950 4300 13050 4400
Entry Wire Line
	12950 4400 13050 4500
Entry Wire Line
	12950 4500 13050 4600
Entry Wire Line
	12950 4600 13050 4700
Entry Wire Line
	12950 4700 13050 4800
Entry Wire Line
	12950 4800 13050 4900
Entry Wire Line
	12950 4900 13050 5000
Entry Wire Line
	12950 5000 13050 5100
Wire Wire Line
	13300 5100 13050 5100
Wire Wire Line
	13300 5000 13050 5000
Wire Wire Line
	13300 4900 13050 4900
Wire Wire Line
	13300 4800 13050 4800
Wire Wire Line
	13300 4700 13050 4700
Wire Wire Line
	13300 4600 13050 4600
Wire Wire Line
	13300 4500 13050 4500
Wire Wire Line
	13300 4400 13050 4400
Wire Wire Line
	12400 5100 12600 5100
Wire Wire Line
	12400 5000 12600 5000
Wire Wire Line
	12400 4900 12600 4900
Wire Wire Line
	12400 4800 12600 4800
Wire Wire Line
	12400 4700 12600 4700
Wire Wire Line
	12400 4600 12600 4600
Wire Wire Line
	12400 4500 12600 4500
Wire Wire Line
	12400 4400 12600 4400
Wire Bus Line
	12700 4200 12950 4200
$Comp
L Capacitor:C_10uF_10V_X7R_radial C6
U 1 1
P 2600 1850
F 0 "C6" H 2715 1896 50  0000 L CNN
F 1 "10uF" H 2715 1805 50  0000 L CNN
F 2 "Capacitor_THT:C_Disc_D5.1mm_W3.2mm_P5.00mm" H 2625 1675 50  0001 L CNN
F 3 "https://product.tdk.com/info/en/catalog/datasheets/leadmlcc_halogenfree_fg_en.pdf" H 2600 1850 50  0001 C CNN
F 4 "TBD" H 2625 1600 50  0001 L CNN "IPN"
F 5 "TDK:FG24X7R1A106KRT06" H 2625 1525 50  0001 L CNN "MPN"
	1    2600 1850
	1    0    0    -1  
$EndComp
$Comp
L power:+5V #PWR031
U 1 1
P 7250 4650
F 0 "#PWR031" H 7250 4500 50  0001 C CNN
F 1 "+5V" H 7265 4823 50  0000 C CNN
F 2 "" H 7250 4650 50  0001 C CNN
F 3 "" H 7250 4650 50  0001 C CNN
	1    7250 4650
	1    0    0    -1  
$EndComp
Wire Wire Line
	7250 4650 7250 4750
$Comp
L Resistor:R_332_1%_0p25W_axial R9
U 1 1
P 2250 5200
F 0 "R9" V 2150 5200 50  0000 C CNN
F 1 "332" V 2250 5200 50  0000 C CNN
F 2 "Resistor_THT:R_Axial_DIN0207_L6.3mm_D2.5mm_P10.16mm_Horizontal" V 2500 5200 50  0001 C CNN
F 3 "https://www.seielect.com/catalog/sei-rnf_rnmf.pdf" V 2330 5200 50  0001 C CNN
F 4 "TBD" V 2550 5200 50  0001 C CNN "IPN"
F 5 "Stackpole:RNF14FTD332R" V 2600 5200 50  0001 C CNN "MPN"
	1    2250 5200
	0    1    1    0   
$EndComp
Wire Wire Line
	13100 6300 13300 6300
$Comp
L power:GND #PWR033
U 1 1
P 13050 6000
F 0 "#PWR033" H 13050 5750 50  0001 C CNN
F 1 "GND" H 13055 5827 50  0000 C CNN
F 2 "" H 13050 6000 50  0001 C CNN
F 3 "" H 13050 6000 50  0001 C CNN
	1    13050 6000
	1    0    0    -1  
$EndComp
Wire Wire Line
	13300 6200 13300 5950
Wire Wire Line
	2100 5200 2000 5200
Wire Wire Line
	2400 5200 2700 5200
Wire Wire Line
	1950 6300 1950 6350
Wire Wire Line
	1950 6350 2500 6350
Wire Wire Line
	2500 6350 2500 5400
Wire Wire Line
	2500 5400 2400 5400
Wire Wire Line
	4850 5200 5350 5200
Connection ~ 5350 5200
Wire Wire Line
	4800 6300 4800 6350
Wire Wire Line
	4800 6350 5400 6350
Wire Wire Line
	5400 6350 5400 5400
Wire Wire Line
	5400 5400 5250 5400
$Comp
L Switch:CK_1101M2S3CQE2 S1
U 1 1
P 3500 1850
F 0 "S1" H 3367 1469 60  0000 C CNN
F 1 "CK_1101M2S3CQE2" H 3628 1797 60  0001 L CNN
F 2 "Button_Switch_THT:SW_CK_1101M2S3CQE2" H 3500 1300 60  0001 C CNN
F 3 "" H 3500 2300 60  0000 C CNN
F 4 "TBD" H 3500 1500 60  0001 C CNN "IPN"
F 5 "CK:1101M2S3CQE2" H 3500 1400 60  0001 C CNN "MPN"
	1    3500 1850
	1    0    0    1   
$EndComp
$Comp
L Connector_Barrel:CUI_PJ-050AH J2
U 1 1
P 1850 1750
F 0 "J2" H 1850 2067 50  0000 C CNN
F 1 "CUI_PJ-050AH" H 1850 1976 50  0000 C CNN
F 2 "Connector_BarrelJack:BarrelJack_Horizontal_CUI_PJ-050AH" H 1850 1350 50  0001 C CNN
F 3 "~" H 1900 1710 50  0001 C CNN
F 4 "TBD" H 1850 1250 50  0001 C CNN "IPN"
F 5 "CUI:PJ-050AH" H 1850 1150 50  0001 C CNN "MPN"
	1    1850 1750
	1    0    0    -1  
$EndComp
$Comp
L TestPoint:TestPoint_Mini_Black TP2
U 1 1
P 2900 1350
F 0 "TP2" H 2900 1550 50  0000 C CNN
F 1 "TestPoint_Mini_Black" H 2900 1650 50  0001 C CNN
F 2 "TestPoint:TestPoint_Keystone_5001" H 2950 1700 50  0001 C CNN
F 3 "~" H 3100 1350 50  0001 C CNN
F 4 "TBD" H 2900 1900 50  0001 C CNN "IPN"
F 5 "Keystone:5001" H 2900 1800 50  0001 C CNN "MPN"
	1    2900 1350
	1    0    0    -1  
$EndComp
Wire Wire Line
	2150 1850 2400 1850
Wire Wire Line
	2400 1850 2400 2050
Wire Wire Line
	2400 2050 2600 2050
Wire Wire Line
	2150 1650 2600 1650
Connection ~ 2600 1650
Wire Wire Line
	2600 1650 3150 1650
Wire Wire Line
	2600 1700 2600 1650
Wire Wire Line
	2600 2000 2600 2050
Connection ~ 2600 2050
Wire Wire Line
	2600 2050 3150 2050
Wire Wire Line
	2600 2100 2600 2050
Wire Wire Line
	3000 1900 3000 1950
Wire Wire Line
	3000 1950 3150 1950
Wire Wire Line
	3150 1950 3150 1850
$Comp
L power:GND #PWR032
U 1 1
P 2900 1400
F 0 "#PWR032" H 2900 1150 50  0001 C CNN
F 1 "GND" H 2905 1227 50  0000 C CNN
F 2 "" H 2900 1400 50  0001 C CNN
F 3 "" H 2900 1400 50  0001 C CNN
	1    2900 1400
	1    0    0    -1  
$EndComp
Wire Wire Line
	2900 1400 2900 1350
Wire Wire Line
	2600 1350 2600 1650
$Comp
L Switch:Copal_S-2150 S4
U 1 1
P 2750 8350
F 0 "S4" H 2882 8817 50  0000 C CNN
F 1 "Copal_S-2150" H 2882 8726 50  0000 C CNN
F 2 "Button_Switch_THT:Copal_S-2150" H 2800 7700 50  0001 C CNN
F 3 "~" H 2725 8375 50  0001 C CNN
F 4 "TBD" H 2750 7900 50  0001 C CNN "IPN"
F 5 "Copal:S-2150" H 2750 7800 50  0001 C CNN "MPN"
	1    2750 8350
	1    0    0    -1  
$EndComp
$Comp
L power:GND #PWR035
U 1 1
P 3350 8650
F 0 "#PWR035" H 3350 8400 50  0001 C CNN
F 1 "GND" H 3355 8477 50  0000 C CNN
F 2 "" H 3350 8650 50  0001 C CNN
F 3 "" H 3350 8650 50  0001 C CNN
	1    3350 8650
	1    0    0    -1  
$EndComp
Wire Wire Line
	3250 8550 3350 8550
Wire Wire Line
	3350 8550 3350 8650
Text GLabel 9850 6000 2    50   Input ~ 0
~R4k
Text GLabel 10100 5900 2    50   Input ~ 0
~R8k
Text GLabel 9850 5800 2    50   Input ~ 0
~R16k
Text GLabel 10100 5700 2    50   Input ~ 0
~R32k
Wire Wire Line
	9850 6000 9750 6000
Wire Wire Line
	9850 5800 9750 5800
Text GLabel 4100 8100 2    50   Output ~ 0
~R4k
Text GLabel 4400 8200 2    50   Output ~ 0
~R8k
Text GLabel 4100 8300 2    50   Output ~ 0
~R16k
Text GLabel 4400 8400 2    50   Output ~ 0
~R32k
$Comp
L Resistor:R_10k_1%_0p25W_axial R10
U 1 1
P 3400 7850
F 0 "R10" V 3300 7850 50  0000 C CNN
F 1 "10k" V 3400 7850 50  0000 C CNN
F 2 "Resistor_THT:R_Axial_DIN0207_L6.3mm_D2.5mm_P10.16mm_Horizontal" V 3650 7850 50  0001 C CNN
F 3 "https://www.seielect.com/catalog/sei-rnf_rnmf.pdf" V 3480 7850 50  0001 C CNN
F 4 "TBD" V 3700 7850 50  0001 C CNN "IPN"
F 5 "Stackpole:RNF14FTD10K0" V 3750 7850 50  0001 C CNN "MPN"
	1    3400 7850
	1    0    0    -1  
$EndComp
$Comp
L Resistor:R_10k_1%_0p25W_axial R11
U 1 1
P 3600 7850
F 0 "R11" V 3500 7850 50  0000 C CNN
F 1 "10k" V 3600 7850 50  0000 C CNN
F 2 "Resistor_THT:R_Axial_DIN0207_L6.3mm_D2.5mm_P10.16mm_Horizontal" V 3850 7850 50  0001 C CNN
F 3 "https://www.seielect.com/catalog/sei-rnf_rnmf.pdf" V 3680 7850 50  0001 C CNN
F 4 "TBD" V 3900 7850 50  0001 C CNN "IPN"
F 5 "Stackpole:RNF14FTD10K0" V 3950 7850 50  0001 C CNN "MPN"
	1    3600 7850
	1    0    0    -1  
$EndComp
$Comp
L Resistor:R_10k_1%_0p25W_axial R12
U 1 1
P 3800 7850
F 0 "R12" V 3700 7850 50  0000 C CNN
F 1 "10k" V 3800 7850 50  0000 C CNN
F 2 "Resistor_THT:R_Axial_DIN0207_L6.3mm_D2.5mm_P10.16mm_Horizontal" V 4050 7850 50  0001 C CNN
F 3 "https://www.seielect.com/catalog/sei-rnf_rnmf.pdf" V 3880 7850 50  0001 C CNN
F 4 "TBD" V 4100 7850 50  0001 C CNN "IPN"
F 5 "Stackpole:RNF14FTD10K0" V 4150 7850 50  0001 C CNN "MPN"
	1    3800 7850
	1    0    0    -1  
$EndComp
$Comp
L Resistor:R_10k_1%_0p25W_axial R13
U 1 1
P 4000 7850
F 0 "R13" V 3900 7850 50  0000 C CNN
F 1 "10k" V 4000 7850 50  0000 C CNN
F 2 "Resistor_THT:R_Axial_DIN0207_L6.3mm_D2.5mm_P10.16mm_Horizontal" V 4250 7850 50  0001 C CNN
F 3 "https://www.seielect.com/catalog/sei-rnf_rnmf.pdf" V 4080 7850 50  0001 C CNN
F 4 "TBD" V 4300 7850 50  0001 C CNN "IPN"
F 5 "Stackpole:RNF14FTD10K0" V 4350 7850 50  0001 C CNN "MPN"
	1    4000 7850
	1    0    0    -1  
$EndComp
$Comp
L power:+5V #PWR034
U 1 1
P 3700 7600
F 0 "#PWR034" H 3700 7450 50  0001 C CNN
F 1 "+5V" H 3715 7773 50  0000 C CNN
F 2 "" H 3700 7600 50  0001 C CNN
F 3 "" H 3700 7600 50  0001 C CNN
	1    3700 7600
	1    0    0    -1  
$EndComp
Wire Wire Line
	3400 7700 3400 7650
Wire Wire Line
	3400 7650 3600 7650
Wire Wire Line
	4000 7650 4000 7700
Wire Wire Line
	3800 7700 3800 7650
Connection ~ 3800 7650
Wire Wire Line
	3800 7650 4000 7650
Wire Wire Line
	3600 7700 3600 7650
Connection ~ 3600 7650
Wire Wire Line
	3600 7650 3700 7650
Wire Wire Line
	3700 7600 3700 7650
Connection ~ 3700 7650
Wire Wire Line
	3700 7650 3800 7650
Wire Wire Line
	4100 8100 3400 8100
Wire Wire Line
	3250 8200 3600 8200
Wire Wire Line
	4100 8300 3800 8300
Wire Wire Line
	3250 8400 4000 8400
Wire Wire Line
	3400 8000 3400 8100
Connection ~ 3400 8100
Wire Wire Line
	3400 8100 3250 8100
Wire Wire Line
	3600 8000 3600 8200
Connection ~ 3600 8200
Wire Wire Line
	3800 8000 3800 8300
Connection ~ 3800 8300
Wire Wire Line
	3800 8300 3250 8300
Wire Wire Line
	4000 8000 4000 8400
Connection ~ 4000 8400
Text Notes 2900 9750 0    100  ~ 0
Dump Size:\n1: 8051 (4k)\n2: 8052 (8k)\n3: 8054 (16k)\n4: 8058 (32k)
$Comp
L LED:LED D1
U 1 1
P 4250 2000
F 0 "D1" V 4243 1882 50  0000 R CNN
F 1 "WP7113GD" H 4243 2125 50  0001 C CNN
F 2 "LED_THT:LED_D5.0mm_Green_Kingbright_WP7113" H 4250 2000 50  0001 C CNN
F 3 "~" H 4250 2100 50  0001 C CNN
F 4 "TBD" H 4250 1800 60  0001 C CNN "IPN"
F 5 "Kingbright:WP7113GD" H 4250 1700 60  0001 C CNN "MPN"
	1    4250 2000
	0    -1   -1   0   
$EndComp
$Comp
L Resistor:R_332_1%_0p25W_axial R14
U 1 1
P 4250 1600
F 0 "R14" V 4150 1600 50  0000 C CNN
F 1 "332" V 4250 1600 50  0000 C CNN
F 2 "Resistor_THT:R_Axial_DIN0207_L6.3mm_D2.5mm_P10.16mm_Horizontal" V 4500 1600 50  0001 C CNN
F 3 "https://www.seielect.com/catalog/sei-rnf_rnmf.pdf" V 4330 1600 50  0001 C CNN
F 4 "TBD" V 4550 1600 50  0001 C CNN "IPN"
F 5 "Stackpole:RNF14FTD332R" V 4600 1600 50  0001 C CNN "MPN"
	1    4250 1600
	1    0    0    -1  
$EndComp
$Comp
L power:GND #PWR037
U 1 1
P 4250 2250
F 0 "#PWR037" H 4250 2000 50  0001 C CNN
F 1 "GND" H 4255 2077 50  0000 C CNN
F 2 "" H 4250 2250 50  0001 C CNN
F 3 "" H 4250 2250 50  0001 C CNN
	1    4250 2250
	1    0    0    -1  
$EndComp
$Comp
L power:+5V #PWR036
U 1 1
P 4250 1350
F 0 "#PWR036" H 4250 1200 50  0001 C CNN
F 1 "+5V" H 4265 1523 50  0000 C CNN
F 2 "" H 4250 1350 50  0001 C CNN
F 3 "" H 4250 1350 50  0001 C CNN
	1    4250 1350
	1    0    0    -1  
$EndComp
Wire Wire Line
	4250 1350 4250 1450
Wire Wire Line
	4250 1750 4250 1850
Wire Wire Line
	4250 2150 4250 2250
Wire Wire Line
	13050 5950 13050 6000
Wire Wire Line
	13050 5950 13300 5950
Text Notes 12900 7400 0    100  ~ 0
32k x8 EEPROM\nAliased at 0x0000 and 0x8000
Wire Wire Line
	3600 8200 4400 8200
Wire Wire Line
	4000 8400 4400 8400
Wire Wire Line
	9750 5700 10100 5700
Wire Wire Line
	9750 5900 10100 5900
Wire Bus Line
	12800 5300 12800 6050
Wire Bus Line
	10200 6050 10200 6700
Wire Bus Line
	10950 3650 10950 5000
Wire Bus Line
	15000 3650 15000 5000
Wire Bus Line
	10200 3650 10200 5000
Wire Bus Line
	12700 4200 12700 5000
Wire Bus Line
	12950 4200 12950 5000
$EndSCHEMATC
